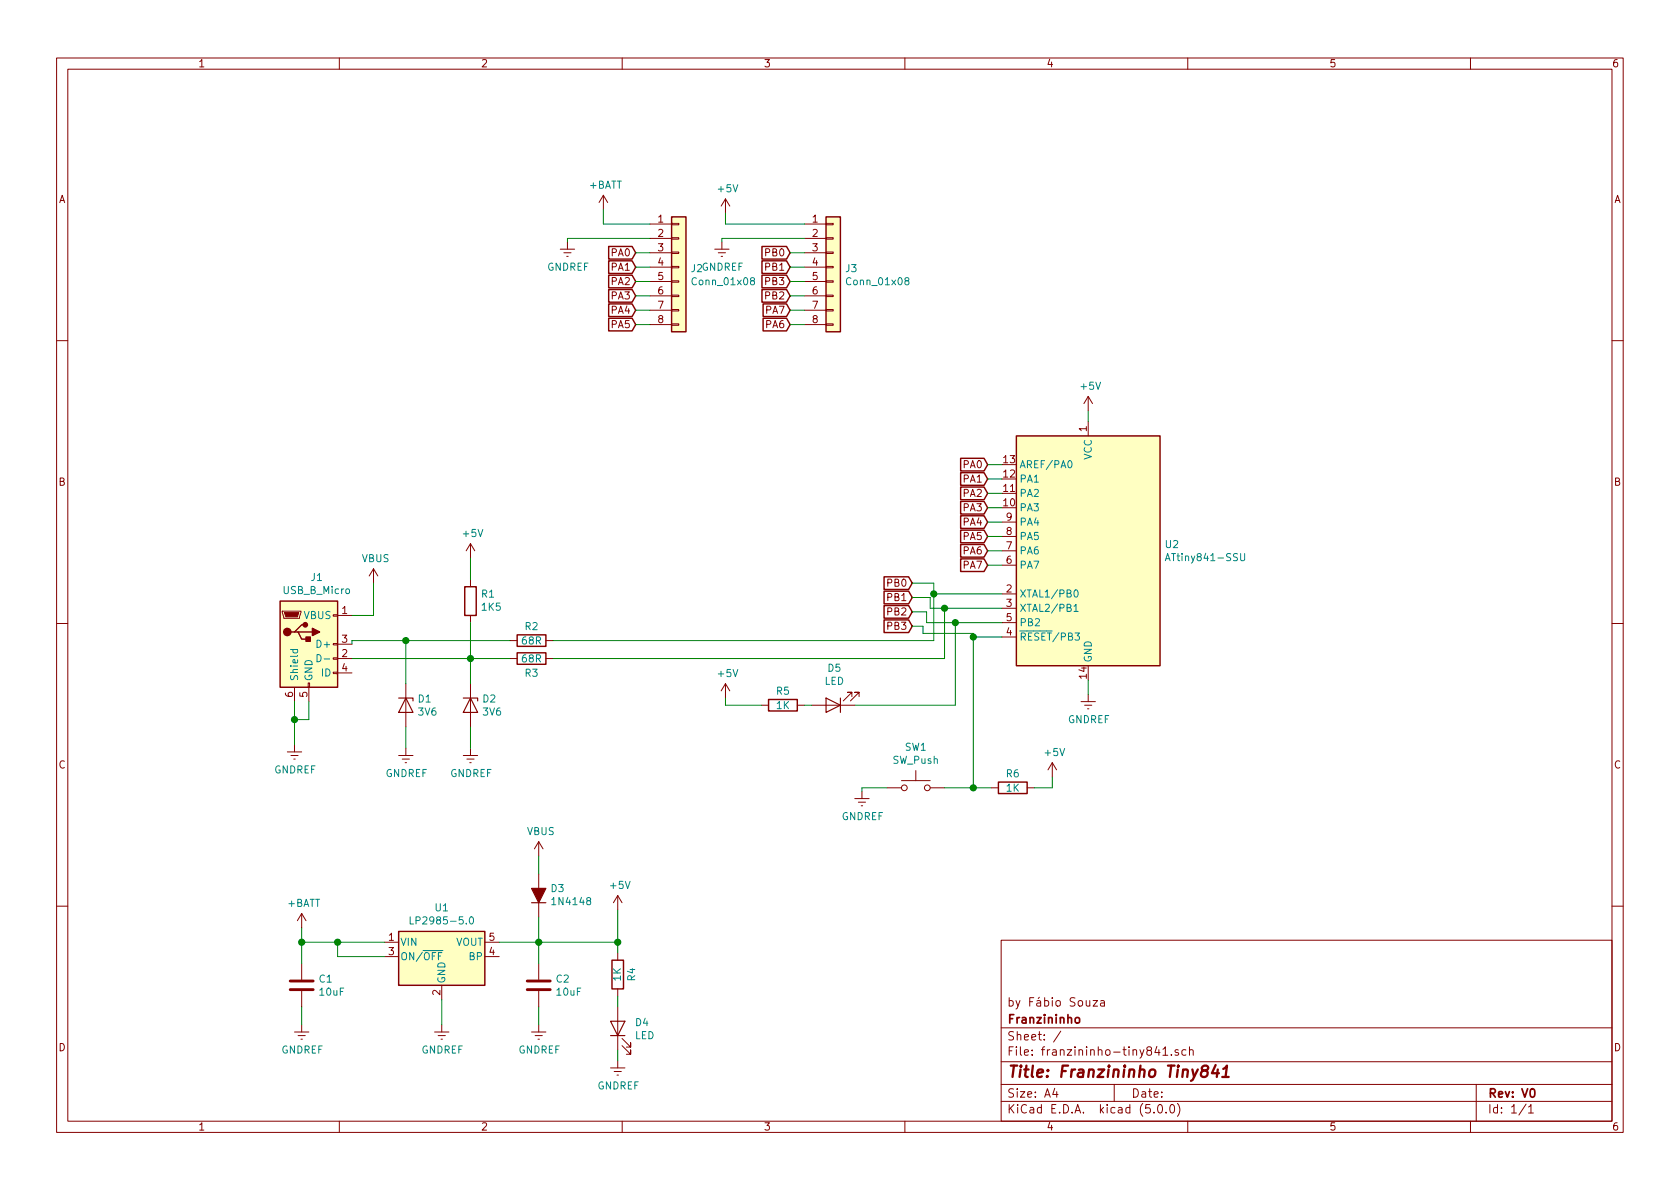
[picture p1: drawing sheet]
EESchema Schematic File Version 4
LIBS:franzininho-tiny841-cache
EELAYER 26 0
EELAYER END
$Descr A4 11693 8268
encoding utf-8
Sheet 1 1
Title "Franzininho Tiny841"
Date ""
Rev "V0"
Comp "Franzininho"
Comment1 "by Fábio Souza"
Comment2 ""
Comment3 ""
Comment4 ""
$EndDescr
$Comp
L MCU_Microchip_ATtiny:ATtiny841-SSU U2
U 1 1
P 7575 3825
F 0 "U2" H 7045 3871 50  0000 R CNN
F 1 "ATtiny841-SSU" H 7045 3780 50  0000 R CNN
F 2 "SMD_Packages:SOIC-14_N" H 7575 3825 50  0001 C CIN
F 3 "http://ww1.microchip.com/downloads/en/DeviceDoc/Atmel-8495-8-bit-AVR-Microcontrollers-ATtiny441-ATtiny841_Datasheet.pdf" H 7575 3825 50  0001 C CNN
	1    7575 3825
	-1   0    0    -1  
$EndComp
$Comp
L Device:D_Zener D1
U 1 1
P 2825 4900
F 0 "D1" V 2779 4979 50  0000 L CNN
F 1 "3V6" V 2870 4979 50  0000 L CNN
F 2 "Diodes_SMD:D_SOD-323_HandSoldering" H 2825 4900 50  0001 C CNN
F 3 "~" H 2825 4900 50  0001 C CNN
	1    2825 4900
	0    1    1    0   
$EndComp
$Comp
L Device:R R2
U 1 1
P 3700 4450
F 0 "R2" V 3600 4450 50  0000 C CNN
F 1 "68R" V 3700 4450 50  0000 C CNN
F 2 "Resistors_SMD:R_0603_HandSoldering" V 3630 4450 50  0001 C CNN
F 3 "~" H 3700 4450 50  0001 C CNN
	1    3700 4450
	0    1    1    0   
$EndComp
$Comp
L Connector:USB_B_Micro J1
U 1 1
P 2150 4475
F 0 "J1" H 2205 4942 50  0000 C CNN
F 1 "USB_B_Micro" H 2205 4851 50  0000 C CNN
F 2 "Connector_USB:USB_Micro-B_Molex-105017-0001" H 2300 4425 50  0001 C CNN
F 3 "~" H 2300 4425 50  0001 C CNN
	1    2150 4475
	1    0    0    -1  
$EndComp
$Comp
L power:GNDREF #PWR01
U 1 1
P 2050 5175
F 0 "#PWR01" H 2050 4925 50  0001 C CNN
F 1 "GNDREF" H 2055 5002 50  0000 C CNN
F 2 "" H 2050 5175 50  0001 C CNN
F 3 "" H 2050 5175 50  0001 C CNN
	1    2050 5175
	1    0    0    -1  
$EndComp
Wire Wire Line
	2050 4875 2050 5000
Wire Wire Line
	2150 4875 2150 5000
Wire Wire Line
	2150 5000 2050 5000
Connection ~ 2050 5000
Wire Wire Line
	2050 5000 2050 5175
$Comp
L Device:R R3
U 1 1
P 3700 4575
F 0 "R3" V 3800 4575 50  0000 C CNN
F 1 "68R" V 3700 4575 50  0000 C CNN
F 2 "Resistors_SMD:R_0603_HandSoldering" V 3630 4575 50  0001 C CNN
F 3 "~" H 3700 4575 50  0001 C CNN
	1    3700 4575
	0    1    1    0   
$EndComp
Wire Wire Line
	3550 4450 2825 4450
Wire Wire Line
	2450 4450 2450 4475
Wire Wire Line
	2450 4575 3275 4575
$Comp
L Device:D_Zener D2
U 1 1
P 3275 4900
F 0 "D2" V 3229 4979 50  0000 L CNN
F 1 "3V6" V 3320 4979 50  0000 L CNN
F 2 "Diodes_SMD:D_SOD-323_HandSoldering" H 3275 4900 50  0001 C CNN
F 3 "~" H 3275 4900 50  0001 C CNN
	1    3275 4900
	0    1    1    0   
$EndComp
$Comp
L power:GNDREF #PWR05
U 1 1
P 2825 5200
F 0 "#PWR05" H 2825 4950 50  0001 C CNN
F 1 "GNDREF" H 2830 5027 50  0000 C CNN
F 2 "" H 2825 5200 50  0001 C CNN
F 3 "" H 2825 5200 50  0001 C CNN
	1    2825 5200
	1    0    0    -1  
$EndComp
$Comp
L power:GNDREF #PWR08
U 1 1
P 3275 5200
F 0 "#PWR08" H 3275 4950 50  0001 C CNN
F 1 "GNDREF" H 3280 5027 50  0000 C CNN
F 2 "" H 3275 5200 50  0001 C CNN
F 3 "" H 3275 5200 50  0001 C CNN
	1    3275 5200
	1    0    0    -1  
$EndComp
Wire Wire Line
	2825 5050 2825 5200
Wire Wire Line
	3275 5050 3275 5200
Wire Wire Line
	2825 4750 2825 4450
Connection ~ 2825 4450
Wire Wire Line
	2825 4450 2450 4450
Wire Wire Line
	3275 4750 3275 4575
Connection ~ 3275 4575
Wire Wire Line
	3275 4575 3550 4575
$Comp
L Device:R R1
U 1 1
P 3275 4175
F 0 "R1" H 3205 4129 50  0000 R CNN
F 1 "1K5" H 3205 4220 50  0000 R CNN
F 2 "Resistors_SMD:R_0603_HandSoldering" V 3205 4175 50  0001 C CNN
F 3 "~" H 3275 4175 50  0001 C CNN
	1    3275 4175
	-1   0    0    1   
$EndComp
Wire Wire Line
	3275 4325 3275 4575
$Comp
L power:+5V #PWR07
U 1 1
P 3275 3875
F 0 "#PWR07" H 3275 3725 50  0001 C CNN
F 1 "+5V" H 3290 4048 50  0000 C CNN
F 2 "" H 3275 3875 50  0001 C CNN
F 3 "" H 3275 3875 50  0001 C CNN
	1    3275 3875
	1    0    0    -1  
$EndComp
Wire Wire Line
	3275 3875 3275 4025
$Comp
L power:+5V #PWR016
U 1 1
P 7575 2850
F 0 "#PWR016" H 7575 2700 50  0001 C CNN
F 1 "+5V" H 7590 3023 50  0000 C CNN
F 2 "" H 7575 2850 50  0001 C CNN
F 3 "" H 7575 2850 50  0001 C CNN
	1    7575 2850
	1    0    0    -1  
$EndComp
Wire Wire Line
	7575 2850 7575 2925
$Comp
L power:GNDREF #PWR017
U 1 1
P 7575 4825
F 0 "#PWR017" H 7575 4575 50  0001 C CNN
F 1 "GNDREF" H 7580 4652 50  0000 C CNN
F 2 "" H 7575 4825 50  0001 C CNN
F 3 "" H 7575 4825 50  0001 C CNN
	1    7575 4825
	1    0    0    -1  
$EndComp
Wire Wire Line
	7575 4725 7575 4825
Wire Wire Line
	3850 4575 6575 4575
Wire Wire Line
	6575 4575 6575 4225
Wire Wire Line
	6575 4225 6975 4225
Wire Wire Line
	6975 4125 6500 4125
Wire Wire Line
	6500 4125 6500 4450
Wire Wire Line
	6500 4450 3850 4450
$Comp
L Device:LED D5
U 1 1
P 5800 4900
F 0 "D5" H 5792 4645 50  0000 C CNN
F 1 "LED" H 5792 4736 50  0000 C CNN
F 2 "LEDs:LED_0603_HandSoldering" H 5800 4900 50  0001 C CNN
F 3 "~" H 5800 4900 50  0001 C CNN
	1    5800 4900
	-1   0    0    1   
$EndComp
$Comp
L Device:R R5
U 1 1
P 5450 4900
F 0 "R5" V 5350 4900 50  0000 C CNN
F 1 "1K" V 5450 4900 50  0000 C CNN
F 2 "Resistors_SMD:R_0603_HandSoldering" V 5380 4900 50  0001 C CNN
F 3 "~" H 5450 4900 50  0001 C CNN
	1    5450 4900
	0    1    1    0   
$EndComp
$Comp
L power:+5V #PWR013
U 1 1
P 5050 4850
F 0 "#PWR013" H 5050 4700 50  0001 C CNN
F 1 "+5V" H 5065 5023 50  0000 C CNN
F 2 "" H 5050 4850 50  0001 C CNN
F 3 "" H 5050 4850 50  0001 C CNN
	1    5050 4850
	1    0    0    -1  
$EndComp
Wire Wire Line
	5050 4850 5050 4900
Wire Wire Line
	5050 4900 5300 4900
Wire Wire Line
	5600 4900 5650 4900
Wire Wire Line
	5950 4900 6650 4900
Wire Wire Line
	6650 4900 6650 4325
Wire Wire Line
	6650 4325 6975 4325
$Comp
L Switch:SW_Push SW1
U 1 1
P 6375 5475
F 0 "SW1" H 6375 5760 50  0000 C CNN
F 1 "SW_Push" H 6375 5669 50  0000 C CNN
F 2 "Buttons_Switches_SMD:SW_SPST_B3U-1000P" H 6375 5675 50  0001 C CNN
F 3 "" H 6375 5675 50  0001 C CNN
	1    6375 5475
	1    0    0    -1  
$EndComp
Wire Wire Line
	6975 4425 6775 4425
Wire Wire Line
	6775 4425 6775 5475
Wire Wire Line
	6775 5475 6575 5475
$Comp
L power:GNDREF #PWR014
U 1 1
P 6000 5500
F 0 "#PWR014" H 6000 5250 50  0001 C CNN
F 1 "GNDREF" H 6005 5327 50  0000 C CNN
F 2 "" H 6000 5500 50  0001 C CNN
F 3 "" H 6000 5500 50  0001 C CNN
	1    6000 5500
	1    0    0    -1  
$EndComp
Wire Wire Line
	6175 5475 6000 5475
Wire Wire Line
	6000 5475 6000 5500
$Comp
L Device:R R6
U 1 1
P 7050 5475
F 0 "R6" V 6950 5475 50  0000 C CNN
F 1 "1K" V 7050 5475 50  0000 C CNN
F 2 "Resistors_SMD:R_0603_HandSoldering" V 6980 5475 50  0001 C CNN
F 3 "~" H 7050 5475 50  0001 C CNN
	1    7050 5475
	0    1    1    0   
$EndComp
Wire Wire Line
	6900 5475 6775 5475
Connection ~ 6775 5475
$Comp
L power:+5V #PWR015
U 1 1
P 7325 5400
F 0 "#PWR015" H 7325 5250 50  0001 C CNN
F 1 "+5V" H 7340 5573 50  0000 C CNN
F 2 "" H 7325 5400 50  0001 C CNN
F 3 "" H 7325 5400 50  0001 C CNN
	1    7325 5400
	1    0    0    -1  
$EndComp
Wire Wire Line
	7325 5400 7325 5475
Wire Wire Line
	7325 5475 7200 5475
$Comp
L Regulator_Linear:LP2985-5.0 U1
U 1 1
P 3075 6650
F 0 "U1" H 3075 6992 50  0000 C CNN
F 1 "LP2985-5.0" H 3075 6901 50  0000 C CNN
F 2 "TO_SOT_Packages_SMD:SOT-23-5_HandSoldering" H 3075 6975 50  0001 C CNN
F 3 "http://www.ti.com/lit/ds/symlink/lp2985.pdf" H 3075 6650 50  0001 C CNN
	1    3075 6650
	1    0    0    -1  
$EndComp
Wire Wire Line
	2675 6650 2350 6650
Wire Wire Line
	2350 6650 2350 6550
Wire Wire Line
	2350 6550 2675 6550
$Comp
L power:GNDREF #PWR06
U 1 1
P 3075 7125
F 0 "#PWR06" H 3075 6875 50  0001 C CNN
F 1 "GNDREF" H 3080 6952 50  0000 C CNN
F 2 "" H 3075 7125 50  0001 C CNN
F 3 "" H 3075 7125 50  0001 C CNN
	1    3075 7125
	1    0    0    -1  
$EndComp
Wire Wire Line
	3075 6950 3075 7125
$Comp
L power:+5V #PWR011
U 1 1
P 4300 6325
F 0 "#PWR011" H 4300 6175 50  0001 C CNN
F 1 "+5V" H 4315 6498 50  0000 C CNN
F 2 "" H 4300 6325 50  0001 C CNN
F 3 "" H 4300 6325 50  0001 C CNN
	1    4300 6325
	1    0    0    -1  
$EndComp
Wire Wire Line
	4300 6325 4300 6550
$Comp
L Device:D_ALT D3
U 1 1
P 3750 6225
F 0 "D3" V 3796 6146 50  0000 R CNN
F 1 "1N4148" V 3705 6146 50  0000 R CNN
F 2 "Diodes_SMD:D_SOD-123F" H 3750 6225 50  0001 C CNN
F 3 "~" H 3750 6225 50  0001 C CNN
	1    3750 6225
	0    -1   -1   0   
$EndComp
Wire Wire Line
	3750 6375 3750 6550
Wire Wire Line
	3475 6550 3750 6550
Connection ~ 3750 6550
Wire Wire Line
	3750 6550 4300 6550
$Comp
L power:VBUS #PWR09
U 1 1
P 3750 5950
F 0 "#PWR09" H 3750 5800 50  0001 C CNN
F 1 "VBUS" H 3765 6123 50  0000 C CNN
F 2 "" H 3750 5950 50  0001 C CNN
F 3 "" H 3750 5950 50  0001 C CNN
	1    3750 5950
	1    0    0    -1  
$EndComp
Wire Wire Line
	3750 5950 3750 6075
$Comp
L power:VBUS #PWR04
U 1 1
P 2600 4050
F 0 "#PWR04" H 2600 3900 50  0001 C CNN
F 1 "VBUS" H 2615 4223 50  0000 C CNN
F 2 "" H 2600 4050 50  0001 C CNN
F 3 "" H 2600 4050 50  0001 C CNN
	1    2600 4050
	1    0    0    -1  
$EndComp
Wire Wire Line
	2600 4050 2600 4275
Wire Wire Line
	2600 4275 2450 4275
$Comp
L Device:LED D4
U 1 1
P 4300 7150
F 0 "D4" V 4338 7033 50  0000 R CNN
F 1 "LED" V 4247 7033 50  0000 R CNN
F 2 "LEDs:LED_0603_HandSoldering" H 4300 7150 50  0001 C CNN
F 3 "~" H 4300 7150 50  0001 C CNN
	1    4300 7150
	0    -1   -1   0   
$EndComp
$Comp
L Device:R R4
U 1 1
P 4300 6775
F 0 "R4" V 4200 6775 50  0000 C CNN
F 1 "1K" V 4300 6775 50  0000 C CNN
F 2 "Resistors_SMD:R_0603_HandSoldering" V 4230 6775 50  0001 C CNN
F 3 "~" H 4300 6775 50  0001 C CNN
	1    4300 6775
	-1   0    0    1   
$EndComp
Wire Wire Line
	4300 6625 4300 6550
Connection ~ 4300 6550
Wire Wire Line
	4300 6925 4300 7000
$Comp
L power:GNDREF #PWR012
U 1 1
P 4300 7375
F 0 "#PWR012" H 4300 7125 50  0001 C CNN
F 1 "GNDREF" H 4305 7202 50  0000 C CNN
F 2 "" H 4300 7375 50  0001 C CNN
F 3 "" H 4300 7375 50  0001 C CNN
	1    4300 7375
	1    0    0    -1  
$EndComp
Wire Wire Line
	4300 7300 4300 7375
$Comp
L power:+BATT #PWR02
U 1 1
P 2100 6450
F 0 "#PWR02" H 2100 6300 50  0001 C CNN
F 1 "+BATT" H 2115 6623 50  0000 C CNN
F 2 "" H 2100 6450 50  0001 C CNN
F 3 "" H 2100 6450 50  0001 C CNN
	1    2100 6450
	1    0    0    -1  
$EndComp
Wire Wire Line
	2100 6450 2100 6550
Wire Wire Line
	2100 6550 2350 6550
Connection ~ 2350 6550
$Comp
L Device:C C1
U 1 1
P 2100 6850
F 0 "C1" H 2215 6896 50  0000 L CNN
F 1 "10uF" H 2215 6805 50  0000 L CNN
F 2 "Capacitors_SMD:C_0805_HandSoldering" H 2138 6700 50  0001 C CNN
F 3 "~" H 2100 6850 50  0001 C CNN
	1    2100 6850
	1    0    0    -1  
$EndComp
Wire Wire Line
	2100 6700 2100 6550
Connection ~ 2100 6550
$Comp
L power:GNDREF #PWR03
U 1 1
P 2100 7125
F 0 "#PWR03" H 2100 6875 50  0001 C CNN
F 1 "GNDREF" H 2105 6952 50  0000 C CNN
F 2 "" H 2100 7125 50  0001 C CNN
F 3 "" H 2100 7125 50  0001 C CNN
	1    2100 7125
	1    0    0    -1  
$EndComp
Wire Wire Line
	2100 7000 2100 7125
$Comp
L Device:C C2
U 1 1
P 3750 6850
F 0 "C2" H 3865 6896 50  0000 L CNN
F 1 "10uF" H 3865 6805 50  0000 L CNN
F 2 "Capacitors_SMD:C_0805_HandSoldering" H 3788 6700 50  0001 C CNN
F 3 "~" H 3750 6850 50  0001 C CNN
	1    3750 6850
	1    0    0    -1  
$EndComp
Wire Wire Line
	3750 6550 3750 6700
$Comp
L power:GNDREF #PWR010
U 1 1
P 3750 7125
F 0 "#PWR010" H 3750 6875 50  0001 C CNN
F 1 "GNDREF" H 3755 6952 50  0000 C CNN
F 2 "" H 3750 7125 50  0001 C CNN
F 3 "" H 3750 7125 50  0001 C CNN
	1    3750 7125
	1    0    0    -1  
$EndComp
Wire Wire Line
	3750 7000 3750 7125
$Comp
L Connector_Generic:Conn_01x08 J2
U 1 1
P 4725 1850
F 0 "J2" H 4805 1842 50  0000 L CNN
F 1 "Conn_01x08" H 4805 1751 50  0000 L CNN
F 2 "library:Pin_Header_Straight_1x08_Pitch2.54mm" H 4725 1850 50  0001 C CNN
F 3 "~" H 4725 1850 50  0001 C CNN
	1    4725 1850
	1    0    0    -1  
$EndComp
$Comp
L Connector_Generic:Conn_01x08 J3
U 1 1
P 5800 1850
F 0 "J3" H 5880 1842 50  0000 L CNN
F 1 "Conn_01x08" H 5880 1751 50  0000 L CNN
F 2 "library:Pin_Header_Straight_1x08_Pitch2.54mm" H 5800 1850 50  0001 C CNN
F 3 "~" H 5800 1850 50  0001 C CNN
	1    5800 1850
	1    0    0    -1  
$EndComp
$Comp
L power:+BATT #PWR0101
U 1 1
P 4200 1450
F 0 "#PWR0101" H 4200 1300 50  0001 C CNN
F 1 "+BATT" H 4215 1623 50  0000 C CNN
F 2 "" H 4200 1450 50  0001 C CNN
F 3 "" H 4200 1450 50  0001 C CNN
	1    4200 1450
	1    0    0    -1  
$EndComp
Wire Wire Line
	4200 1550 4200 1450
Wire Wire Line
	4200 1550 4525 1550
Text GLabel 6875 3225 0    50   Input ~ 0
PA0
Text GLabel 6875 3325 0    50   Input ~ 0
PA1
Text GLabel 6875 3425 0    50   Input ~ 0
PA2
Text GLabel 6875 3525 0    50   Input ~ 0
PA3
Text GLabel 6875 3625 0    50   Input ~ 0
PA4
Text GLabel 6875 3725 0    50   Input ~ 0
PA5
Text GLabel 6875 3825 0    50   Input ~ 0
PA6
Text GLabel 6875 3925 0    50   Input ~ 0
PA7
Text GLabel 6350 4050 0    50   Input ~ 0
PB0
Text GLabel 6350 4150 0    50   Input ~ 0
PB1
Text GLabel 6350 4250 0    50   Input ~ 0
PB2
Text GLabel 6350 4350 0    50   Input ~ 0
PB3
Wire Wire Line
	6350 4050 6500 4050
Wire Wire Line
	6500 4050 6500 4125
Connection ~ 6500 4125
Wire Wire Line
	6475 4150 6475 4225
Wire Wire Line
	6475 4225 6575 4225
Connection ~ 6575 4225
Wire Wire Line
	6450 4250 6450 4325
Wire Wire Line
	6450 4325 6650 4325
Connection ~ 6650 4325
Wire Wire Line
	6350 4350 6425 4350
Wire Wire Line
	6425 4350 6425 4400
Wire Wire Line
	6425 4400 6775 4400
Wire Wire Line
	6775 4400 6775 4425
Connection ~ 6775 4425
Wire Wire Line
	6875 3225 6975 3225
Wire Wire Line
	6875 3325 6975 3325
Wire Wire Line
	6975 3425 6875 3425
Wire Wire Line
	6975 3525 6875 3525
Wire Wire Line
	6975 3625 6875 3625
Wire Wire Line
	6875 3725 6975 3725
Wire Wire Line
	6975 3825 6875 3825
Wire Wire Line
	6975 3925 6875 3925
Text GLabel 4425 2250 0    50   Input ~ 0
PA5
Wire Wire Line
	4425 2250 4525 2250
Text GLabel 4425 2150 0    50   Input ~ 0
PA4
Text GLabel 4425 2050 0    50   Input ~ 0
PA3
Text GLabel 4425 1950 0    50   Input ~ 0
PA2
Text GLabel 4425 1850 0    50   Input ~ 0
PA1
Text GLabel 4425 1750 0    50   Input ~ 0
PA0
Wire Wire Line
	4425 1750 4525 1750
Wire Wire Line
	4425 1950 4525 1950
Wire Wire Line
	4425 1850 4525 1850
Wire Wire Line
	4425 2050 4525 2050
Wire Wire Line
	4425 2150 4525 2150
$Comp
L power:GNDREF #PWR0102
U 1 1
P 3950 1675
F 0 "#PWR0102" H 3950 1425 50  0001 C CNN
F 1 "GNDREF" H 3955 1502 50  0000 C CNN
F 2 "" H 3950 1675 50  0001 C CNN
F 3 "" H 3950 1675 50  0001 C CNN
	1    3950 1675
	1    0    0    -1  
$EndComp
Wire Wire Line
	3950 1650 3950 1675
Wire Wire Line
	3950 1650 4525 1650
Text GLabel 5500 2250 0    50   Input ~ 0
PA6
Text GLabel 5500 2150 0    50   Input ~ 0
PA7
Wire Wire Line
	5500 2150 5600 2150
Wire Wire Line
	5500 2250 5600 2250
Wire Wire Line
	6350 4250 6450 4250
Wire Wire Line
	6350 4150 6475 4150
Text GLabel 5500 2050 0    50   Input ~ 0
PB2
Text GLabel 5500 1950 0    50   Input ~ 0
PB3
Text GLabel 5500 1850 0    50   Input ~ 0
PB1
Text GLabel 5500 1750 0    50   Input ~ 0
PB0
Wire Wire Line
	5500 1750 5600 1750
Wire Wire Line
	5500 1850 5600 1850
Wire Wire Line
	5500 1950 5600 1950
Wire Wire Line
	5500 2050 5600 2050
$Comp
L power:GNDREF #PWR0103
U 1 1
P 5025 1675
F 0 "#PWR0103" H 5025 1425 50  0001 C CNN
F 1 "GNDREF" H 5030 1502 50  0000 C CNN
F 2 "" H 5025 1675 50  0001 C CNN
F 3 "" H 5025 1675 50  0001 C CNN
	1    5025 1675
	1    0    0    -1  
$EndComp
Wire Wire Line
	5025 1650 5025 1675
$Comp
L power:+5V #PWR0104
U 1 1
P 5050 1475
F 0 "#PWR0104" H 5050 1325 50  0001 C CNN
F 1 "+5V" H 5065 1648 50  0000 C CNN
F 2 "" H 5050 1475 50  0001 C CNN
F 3 "" H 5050 1475 50  0001 C CNN
	1    5050 1475
	1    0    0    -1  
$EndComp
Wire Wire Line
	5050 1550 5050 1475
Wire Wire Line
	5050 1550 5600 1550
Wire Wire Line
	5025 1650 5600 1650
$EndSCHEMATC
